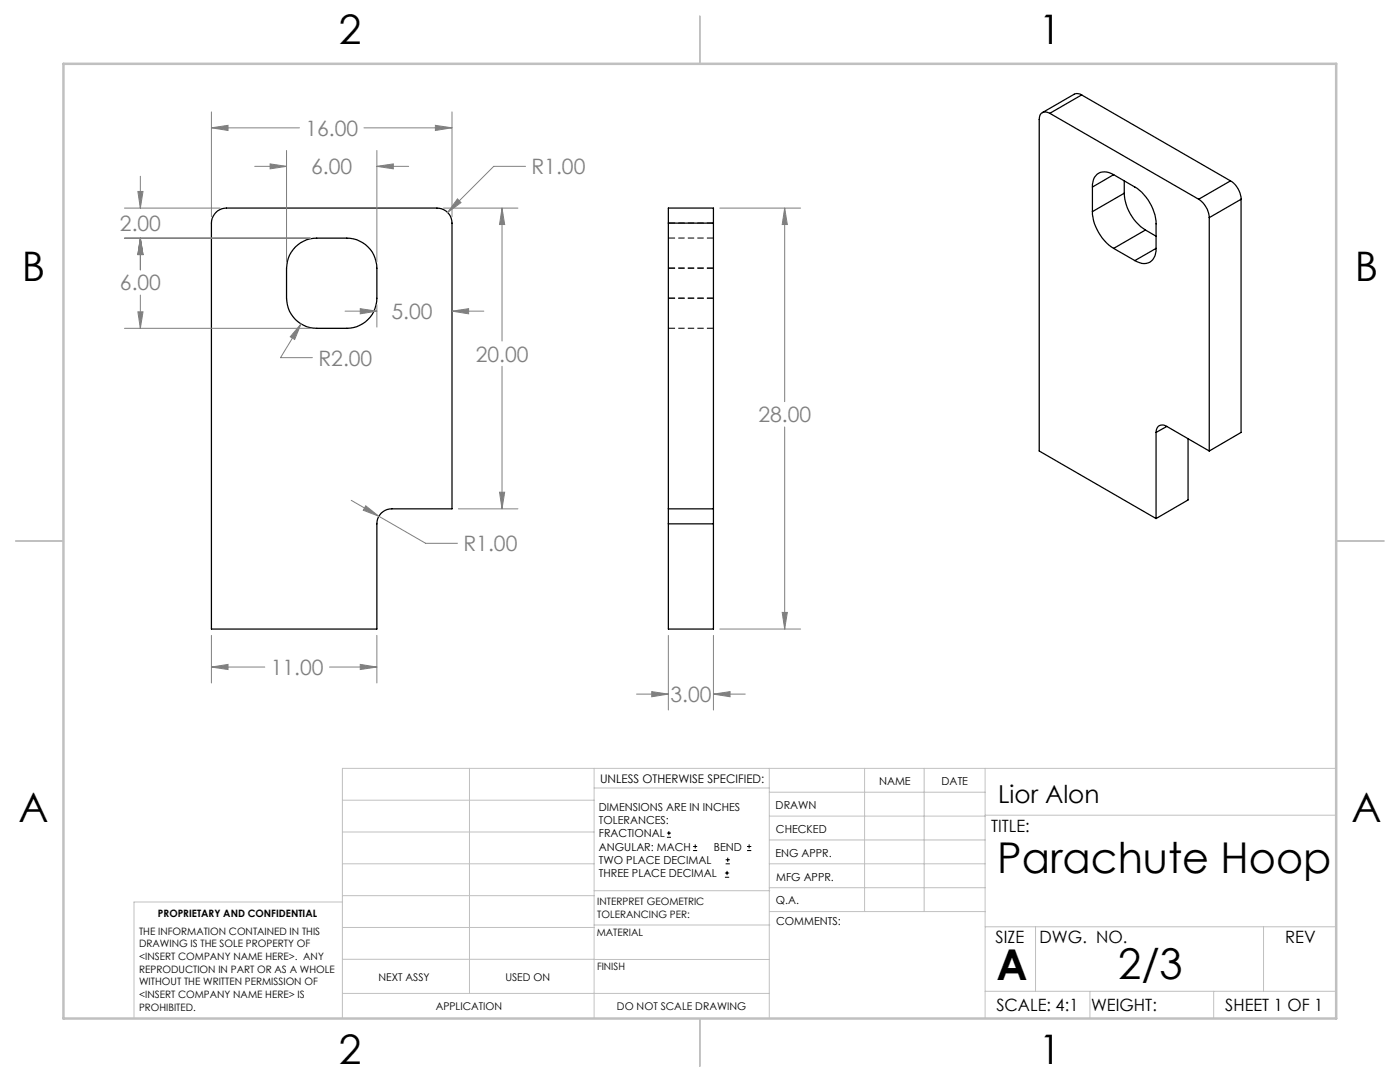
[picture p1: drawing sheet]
<svg xmlns="http://www.w3.org/2000/svg" width="279mm" height="216mm" viewBox="0 0 279 216" stroke-linecap="round" stroke-linejoin="round" font-family="sans-serif">
<g fill="none" stroke="#000" stroke-width=".25">
<path d="M215.9 18.9l-1-.2-.5 .1-6.4 3.7M215.9 18.9l-6.4 3.7M215.9 18.9l29.7 17.2M209.5 22.6a1.3 1.3 0 0 0-1.5-.1 1.3 1.3 0 0 0-.6 1.3v66.2l23.3 13.5M209.5 22.6l29.7 17.2M218 37.3v4.9M222.2 34.9l4.3 2.4a9.4 9.4 0 0 1 4.2 7.4v4.9M222.2 34.9a2.56 2.56 0 0 0-4 .9l-.2 1.5M222.2 34.9l-4.2 2.4M224.4 38.6a9.4 9.4 0 0 0 4.2 7.3M224.4 38.6l-6.4 3.6M224.4 36.1v2.5"/>
<path d="M239.2 39.8a4.8 4.8 0 0 1 2.1 3.6M245.6 36.1a4.6 4.6 0 0 1 2.1 3.7M245.6 36.1l-6.4 3.7M247.7 39.8l-6.4 3.6M247.7 39.8v46.5l-6.4 3.7M43.1 42.4a2.97 2.97 0 0 1 2.1-.9h42a3 3 0 0 1 3 3v57h-12a2.95 2.95 0 0 0-3 3v21h-33v-81a2.94 2.94 0 0 1 .9-2.1zM58.9 49.3l1.1-.9a5.5 5.5 0 0 1 3.2-.9h6a6 6 0 0 1 6 6v6a6 6 0 0 1-6 6h-6a6 6 0 0 1-6-6l.1-6.7a5.7 5.7 0 0 1 1.6-3.5zM133.4 44.5v-3h9v3M133.4 44.5h9M133.4 44.5v57M142.4 44.5v57M218 42.2a9.4 9.4 0 0 0 4.2 7.4"/>
<path d="M222.2 49.6l4.3 2.4M228.6 45.9l-6.4 3.7M228.6 45.9l2.1 1.2M230.7 49.6a2.53 2.53 0 0 1-2.8 3l-1.4-.6M230.7 49.6l-4.2 2.4M241.3 43.4v46.6M230.7 86.3v17.2M232.9 85.1a1.31 1.31 0 0 0-1.5-.2 1.31 1.31 0 0 0-.7 1.4M232.9 85.1l8.4 4.9M232.9 85.1l-2.2 1.2M237.1 87.5v12.3l-6.4 3.7M133.4 101.5v3"/>
<path d="M133.4 101.5h9M133.4 104.5v21h9v-21M133.4 104.5h9M142.4 101.5v3"/>
</g>
<path d="M133.4 53.5h9M133.4 59.5h9M133.4 44.5h9M142.4 47.5h-9M142.4 59.5h-9M142.4 53.5h-9M133.4 65.5h9" fill="none" stroke="#000" stroke-width=".2" stroke-dasharray="1.3 .6" stroke-dashoffset="-.1" stroke-linecap="butt"/>
<g fill="none" stroke="#000" stroke-width=".2">
<path d="M133.1 167.1h.8M133.1 166.2h.8M133.5 165.8v.9M138.3 169.7h.8M138.3 168.9h.8M138.7 168.5v.8M144.7 175h.8M144.7 174.2h.8M144.8 172.4h.9M144.8 171.6h.9M145.1 173.8v.8M145.2 171.1v.9"/>
<path d="M149.1 169.7h.8M149.1 168.9h.8M149.5 168.5v.8"/>
</g>
<g fill="none" stroke="#808080" stroke-width=".2">
<path d="M27.5 38.2h1l-.5 3.3zM28 35.2v6.3M42.2 25.5l3.3-.5v1zM42.2 22.3v21M42.2 25.5h17.6M50.8 33.2h6.4M53.9 32.7l3.3 .5-3.3 .5zM57.2 30v22.2M72.6 25.5h17.6M75.2 33.2l3.3-.5v1zM75.2 30v22.2M75.2 33.2h6.4"/>
<path d="M86.9 25l3.3 .5-3.3 .5zM90.2 22.3v21M91.3 39.7l.7 .7-2.7 2zM104.9 33.2h-6.4l-9.2 9.2M24.8 41.5h19.1M24.8 47.5h37.1M28 47.5l.5 3.3h-1zM28 47.5v6.4M28 58.9v6.6M88.5 41.5h14.9M100.2 41.5l.5 3.3h-1zM100.2 41.5v26.6"/>
<path d="M143.7 41.5h16.1M156.6 41.5l.5 3.3h-1zM156.6 41.5v38.7M24.8 65.5h37.1M27.5 62.2h1l-.5 3.3zM60.1 64.6l-1.3 3.1-.9-.5zM60.1 64.6l-4.1 6.8h6.3M68.9 62.1h6.3M71.9 61.6l3.3 .5-3.3 .5zM75.2 60.8v4.5M90.2 62.1l3.3-.5v1zM90.2 62.1h6.4"/>
<path d="M100.2 73.1v28.4M70.1 99.8l5.5 3.2M99.7 98.2h1l-.5 3.3zM156.6 85.2v40.3M73 100.9l2.6 2.1-3.1-1.2zM75.6 103l9.3 5.4h6.4M91.5 101.5h11.9M42.2 133.1l3.3-.5v1zM42.2 126.8v9.5M42.2 133.1h10.6M65.8 133.1h9.4M71.9 132.6l3.3 .5-3.3 .5z"/>
<path d="M75.2 126.8v9.5M127 138.5h6.4M130.1 138l3.3 .5-3.3 .5zM133.4 126.8v14.9M142.4 138.5l3.3-.5v1zM142.4 126.8v14.9M142.4 138.5h6.3M143.7 125.5h16.1M156.1 122.2h1l-.5 3.3z"/>
</g>
<g fill="none" stroke="#c0c0c0" stroke-width=".2">
<path d="M68.3 159.7h50.3M93.7 153.3v44.9M118.6 153.3v49.9M118.6 157.2h34.9M153.5 153.3v49.9M153.5 158.1h43.1M172.5 153.3v28.6M184.4 153.3v28.6M196.6 153.3v49.9M266.7 153.3h-198.4v49.9M68.3 178.7h50.3M68.3 172.4h50.3"/>
<path d="M68.3 166h50.3M68.3 180h-41.6v23.2M118.6 177.7h35M153.5 167.6h43.1M153.5 162.8h43.1M153.5 172.4h43.1M153.5 177.1h43.1M196.6 162.7h70.1M68.3 198.2h85.2M68.3 191.4l85.2 .1M68.3 185.1h50.3M118.6 184.6h35"/>
<path d="M153.6 181.9h43M196.6 197.8h70.1M196.6 184.9h70.1M206.7 184.9v12.9M217.5 197.8v5.4M242.2 197.8v5.4M252.2 184.9v12.9"/>
</g>
<path d="M139.7 3.2v9.5M3.1 107.9h9.6M266.7 107.9h9.5M139.7 203.2v9.6" fill="none" stroke="#c0c0c0" stroke-width=".25"/>
<path d="M12.7 12.7h254v190.5h-254z" fill="none" stroke="#c0c0c0" stroke-width=".5"/>
<path d="M42.2 25.5l3.3-.5v1zM86.9 25l3.3 .5-3.3 .5zM53.9 32.7l3.3 .5-3.3 .5zM75.2 33.2l3.3-.5v1zM91.3 39.7l-2 2.7 2.7-2zM100.2 41.5l.5 3.3h-1zM99.7 98.2h1l-.5 3.3zM73 100.9l-.5 .9 3.1 1.2zM42.2 133.1l3.3-.5v1zM71.9 132.6l3.3 .5-3.3 .5zM28 47.5l.5 3.3h-1zM27.5 62.2h1l-.5 3.3zM60.1 64.6l-2.2 2.6 .9 .5zM71.9 61.6l3.3 .5-3.3 .5zM90.2 62.1l3.3-.5v1zM27.5 38.2h1l-.5 3.3zM28 47.5l.5 3.3h-1zM130.1 138l3.3 .5-3.3 .5zM142.4 138.5l3.3-.5v1zM156.6 41.5l.5 3.3h-1zM156.1 122.2h1l-.5 3.3z" fill="#808080"/>
<g font-size="8.5">
<text x="199" y="174.2">Parachute Hoop</text>
<text x="198.9" y="195.5">A</text>
<text x="223.2" y="195.4">2/3</text>
</g>
<g font-size="8.1">
<text x="67.6" y="8.9">2</text>
<text x="207.3" y="8.9">1</text>
<text x="4.4" y="56.2">B</text>
<text x="270.4" y="56.2">B</text>
<text x="3.7" y="164.1">A</text>
<text x="269.7" y="164.1">A</text>
<text x="67.6" y="212.4">2</text>
<text x="207.3" y="212.4">1</text>
</g>
<text font-size="4.9" x="199.2" y="160.3">Lior Alon</text>
<g font-size="4.2" fill="#808080">
<text x="60.9" y="27.1">16.00</text>
<text x="62.1" y="34.8">6.00</text>
<text x="106.1" y="34.8">R1.00</text>
<text x="23.9" y="46.1">2.00</text>
<text x="23.9" y="57.9">6.00</text>
<text x="78.1" y="63.7">5.00</text>
<text x="63.5" y="73">R2.00</text>
<text x="94.9" y="72.1">20.00</text>
<text x="151.3" y="84.3">28.00</text>
<text x="92.5" y="110">R1.00</text>
<text x="54" y="134.7">11.00</text>
<text x="133.8" y="140.1">3.00</text>
</g>
<g font-size="3.4">
<text x="197.8" y="166">TITLE:</text>
<text x="198.7" y="188.1">SIZE</text>
<text x="207.5" y="188.1">DWG. NO.</text>
<text x="256.5" y="188.2">REV</text>
<text x="198.8" y="201.7">SCALE: 4:1</text>
<text x="217.7" y="201.8">WEIGHT:</text>
<text x="244.5" y="201.7">SHEET 1 OF 1</text>
</g>
<text font-size="2.4" x="119.8" y="156.2">UNLESS OTHERWISE SPECIFIED:</text>
<g font-size="2.2">
<text x="119.5" y="161.8">DIMENSIONS ARE IN INCHES</text>
<text x="154.8" y="161.4">DRAWN</text>
<text x="175.4" y="156.6">NAME</text>
<text x="187.9" y="156.7">DATE</text>
<text x="119.5" y="164.4">TOLERANCES:</text>
<text x="119.5" y="167.1">FRACTIONAL</text>
<text x="154.9" y="166.3">CHECKED</text>
<text x="119.5" y="169.7">ANGULAR: MACH</text>
<text x="119.5" y="172.4">TWO PLACE DECIMAL</text>
<text x="142.5" y="169.7">BEND</text>
<text x="154.8" y="170.9">ENG APPR.</text>
<text x="119.5" y="175">THREE PLACE DECIMAL</text>
<text x="154.9" y="175.7">MFG APPR.</text>
<text x="154.9" y="180.4">Q.A.</text>
<text x="154.9" y="184.6">COMMENTS:</text>
</g>
<g font-size="2.1">
<text x="75.5" y="195.7">NEXT ASSY</text>
<text x="100.9" y="195.7">USED ON</text>
<text x="86.9" y="201.5">APPLICATION</text>
<text x="123.1" y="201.6">DO NOT SCALE DRAWING</text>
</g>
<g font-size="2">
<text x="31.5" y="182.9">PROPRIETARY AND CONFIDENTIAL</text>
<text x="119.2" y="180.6">INTERPRET GEOMETRIC</text>
<text x="119.2" y="183.1">TOLERANCING PER:</text>
<text x="27.8" y="186.5">THE INFORMATION CONTAINED IN THIS</text>
<text x="27.8" y="189">DRAWING IS THE SOLE PROPERTY OF</text>
<text x="27.8" y="191.6">&lt;INSERT COMPANY NAME HERE&gt;. ANY</text>
<text x="119.1" y="186.7">MATERIAL</text>
<text x="27.8" y="194.1">REPRODUCTION IN PART OR AS A WHOLE</text>
<text x="27.8" y="196.6">WITHOUT THE WRITTEN PERMISSION OF</text>
<text x="119.1" y="193.5">FINISH</text>
<text x="27.8" y="199.1">&lt;INSERT COMPANY NAME HERE&gt; IS</text>
<text x="27.8" y="201.7">PROHIBITED.</text>
</g>
</svg>
